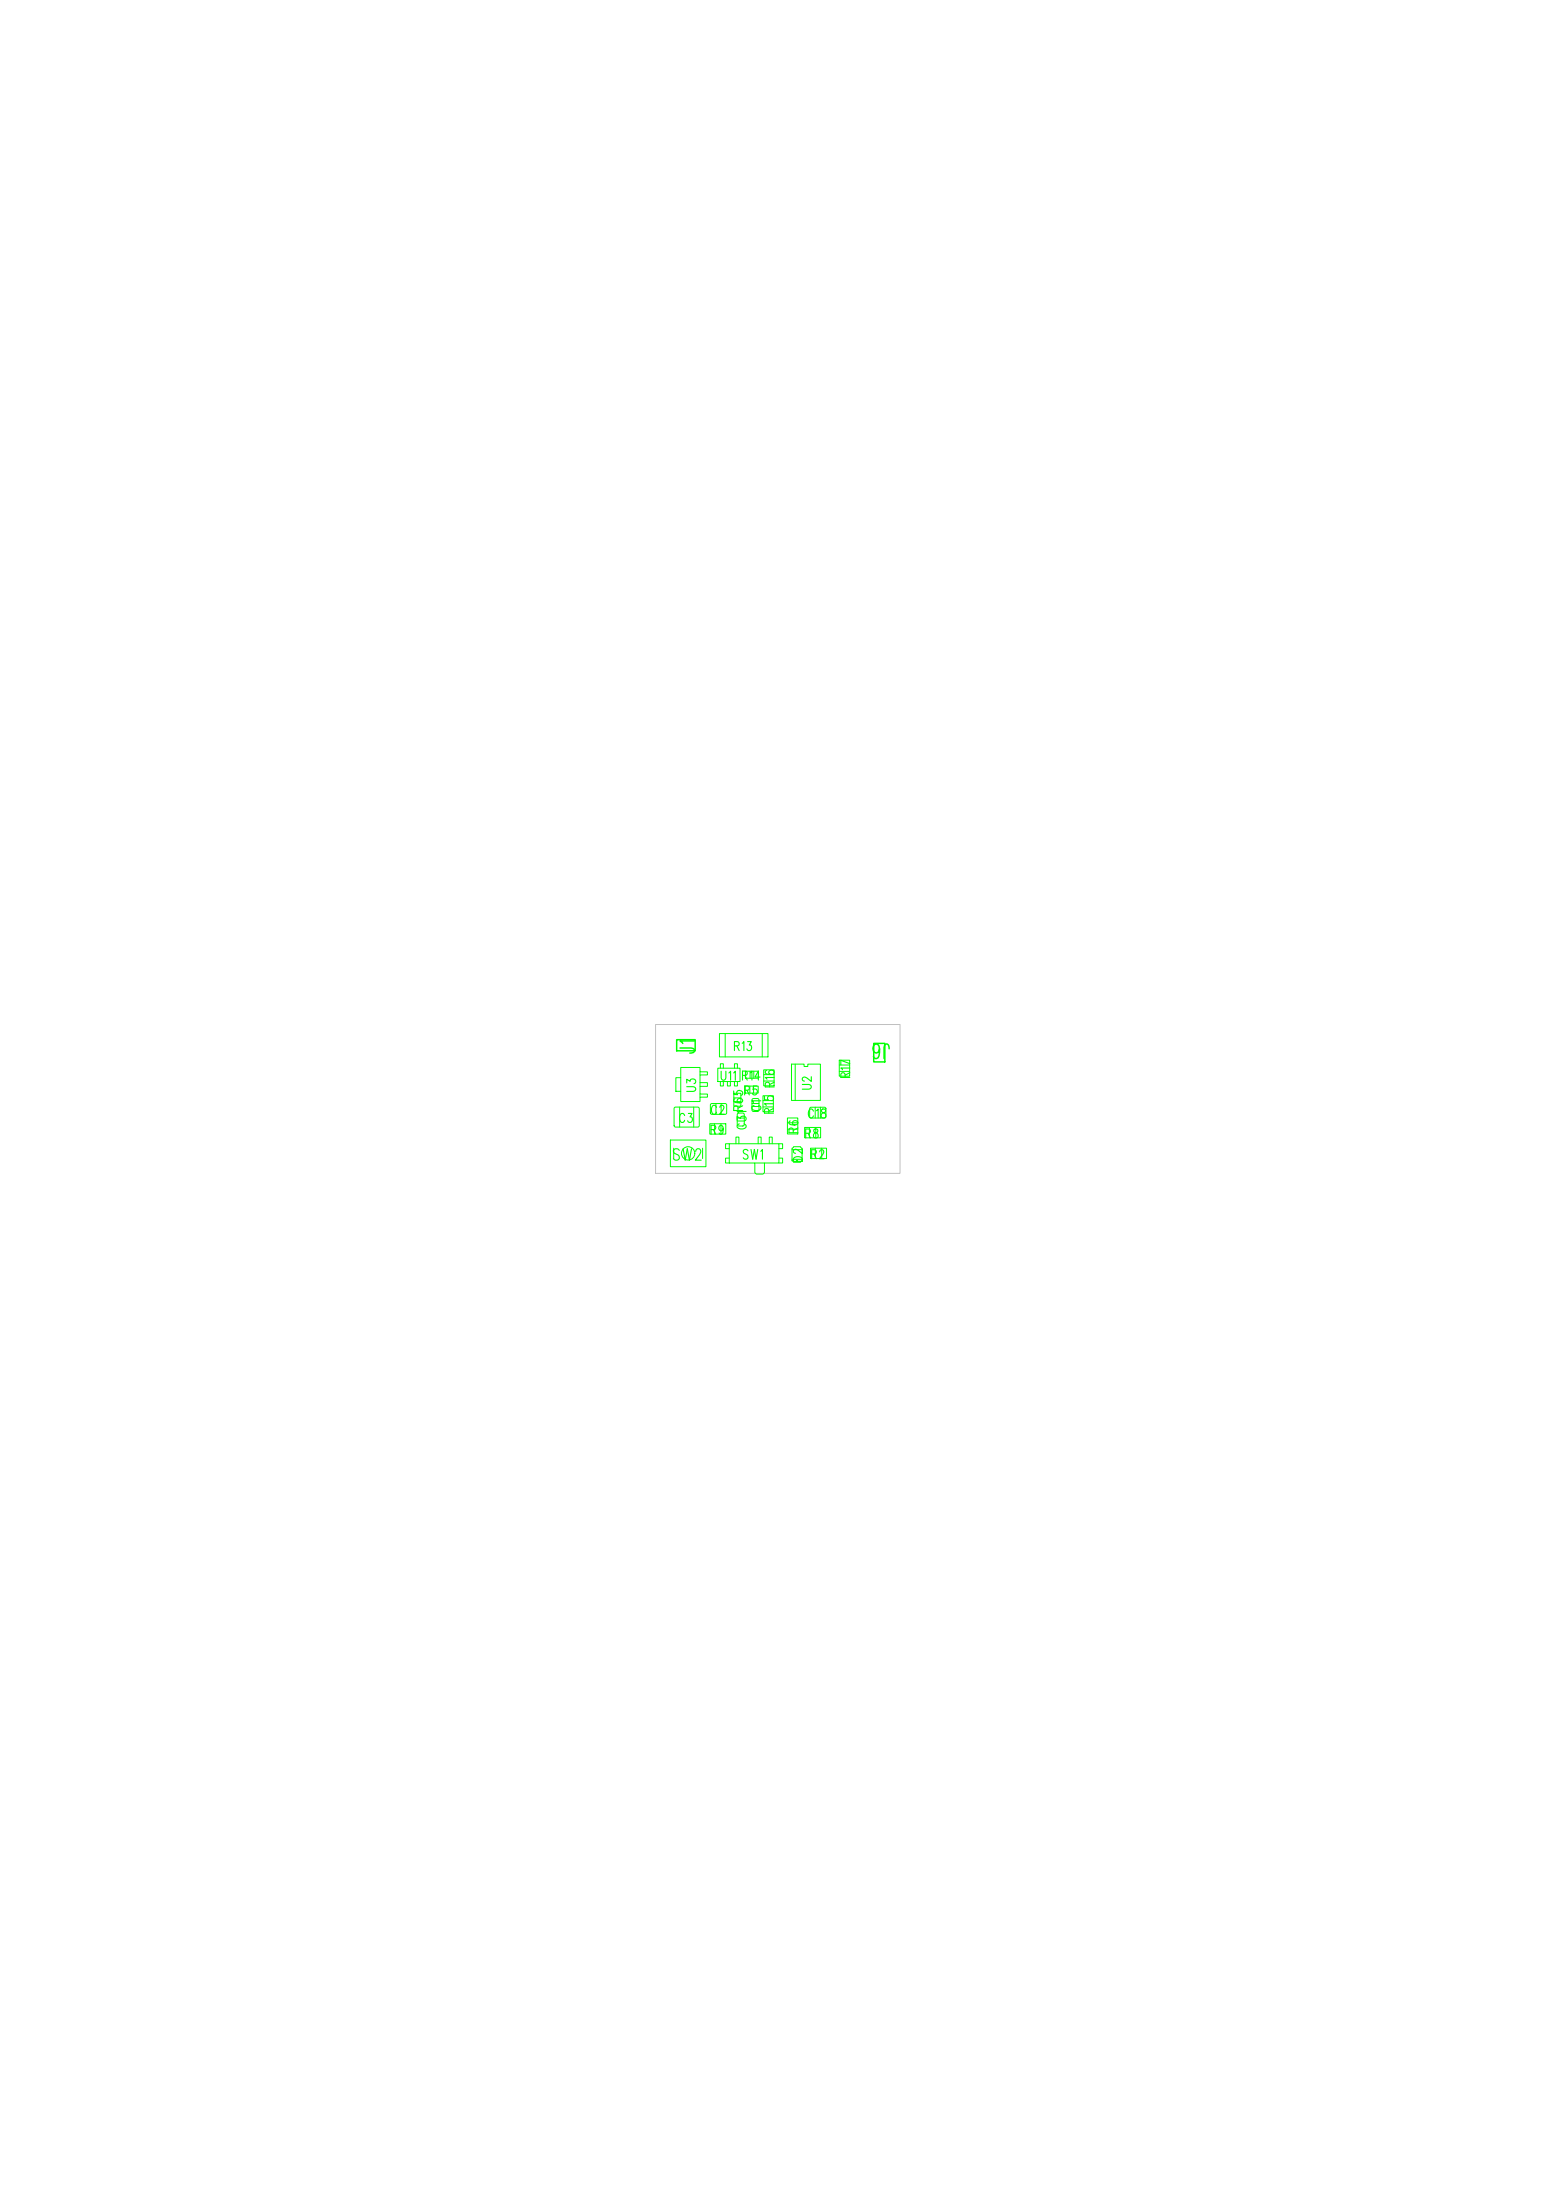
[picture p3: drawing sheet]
<svg xmlns="http://www.w3.org/2000/svg" width="210mm" height="297mm" viewBox="0 0 210 297" stroke-linecap="round" stroke-linejoin="round" font-family="sans-serif">
<path d="M88.5 138.3h33v20.1h-33z" fill="none" stroke="#c0c0c0" stroke-width=".13"/>
<g fill="none" stroke="#0f0" stroke-width=".13">
<path d="M97.1 139.6h6.6v3.1h-6.6zM90.5 153.9h4.8v3.6h-4.8zM90.9 155v1.4M91.9 144.1h2.6v.6h1v.4h-1v1.1h1v.5h-1v1h1v.4h-1v.6h-2.6v-1.4h-.7v-1.8h.7zM91.9 145.5v1.8M94.5 144.7v.4M94.5 147.7v.4M94.8 155v1.4M96.6 149v1.5M96.9 144.2h3v1.8h-3zM97.2 144.2v-.6h.4v.6M97.2 146v.6h.4v-.6"/>
<path d="M98.2 146v.6h.4v-.6M98.4 156.4h-.5v.6h.5M98.4 154.4h-.5v.7h.5M98.4 154.4h6.7v2.6h-1.9v1.3l-.2 .2h-.9l-.2-.2v-1.3h-3.5zM99.1 144.2v-.6h.4v.6M99.1 146v.6h.4v-.6M99.3 154.4v-.9h.4v.9M100.6 146.6h1.7v1h-1.7zM101.7 146.6v1M102.3 154.4v-.9h.4v.9M103.8 154.4v-.9h.4v.9M105.1 154.4h.5v.7h-.5"/>
<path d="M105.1 156.4h.5v.6h-.5M108.6 152.2h2.2v1.4h-2.2zM109.3 149.6h2.1v1.3h-2.1zM109.4 155h2.2v1.4h-2.2zM110.1 152.2v1.4M110.7 149.5v1.5M110.9 155v1.4"/>
<circle cx="107.6" cy="156.7" r=".02"/>
<circle cx="107.6" cy="156.7" r=".05"/>
<circle cx="107.6" cy="156.7" r=".07"/>
</g>
<path d="M91.7 155.3a.4 .4 0 0 0-.5-.2 .4 .4 0 0 0-.2 .5l.5 .3a.39 .39 0 0 1 .2 .5 .39 .39 0 0 1-.5 .2l-.3-.2M96.7 149.5a.35 .35 0 0 0-.4-.3 .35 .35 0 0 0-.3 .5v.3a.35 .35 0 0 0 .3 .4 .35 .35 0 0 0 .4-.2M102.2 146.6h-.5v.5a.36 .36 0 0 1 .5 0 .36 .36 0 0 1 0 .6 .31 .31 0 0 1-.4 .1 .31 .31 0 0 1-.2-.2M109.9 152.5v.3a.48 .48 0 0 1 .5 .3 .48 .48 0 0 1-.1 .5 .38 .38 0 0 1-.5-.3 .38 .38 0 0 1 .5-.4v-.1a.25 .25 0 0 0-.1-.4zM110.7 155.5l.1-.3h.2l.2 .3-.1 .4-.5 .5h.6M110.9 149.8v.3a.48 .48 0 0 1 .5 .3 .48 .48 0 0 1 0 .5 .38 .38 0 0 1-.6-.3 .38 .38 0 0 1 .5-.4l.1-.1a.25 .25 0 0 0-.1-.4z" fill="none" stroke="#0f0" stroke-width=".15"/>
<text font-size="5.5" fill="#0f0" x="104.8" y="148.1">U2</text>
<g font-size="3.3" fill="#0f0">
<text x="99.7" y="143" transform="rotate(-90 99.7 143)">R13x2</text>
<text x="103.4" y="143" transform="rotate(-90 103.4 143)">R13x1</text>
<text x="102.8" y="146.7">R16</text>
<text x="102.7" y="150.2">R15</text>
</g>
<text font-size="3.2" fill="#0f0" x="90.3" y="152">C3</text>
<g font-size="3" fill="#0f0">
<text x="93.8" y="142.2" transform="rotate(-90 93.8 142.2)">J1</text>
<text x="120" y="141" transform="rotate(180 120 141)">J6</text>
</g>
<text font-size="2.5" fill="#0f0" x="90.8" y="156.7">SW2</text>
<g font-size="2" fill="#0f0">
<text x="94" y="147.4" transform="rotate(-90 94 147.4)">U3</text>
<text x="98.7" y="147" transform="rotate(-90 98.7 147)">R65</text>
<text x="91.7" y="151.6">C3</text>
<text x="95.2" y="153.1">R9</text>
<text x="96" y="150.5">C2</text>
<text x="102.8" y="150" transform="rotate(-90 102.8 150)">C1</text>
<text x="107.8" y="153" transform="rotate(-90 107.8 153)">R6</text>
<text x="100.3" y="156.5">SW1</text>
<text x="108.4" y="156.9" transform="rotate(-90 108.4 156.9)">D2</text>
</g>
<text font-size="1.7" fill="#0f0" x="114.6" y="145.7" transform="rotate(-90 114.6 145.7)">R17x2 R17x1</text>
<text font-size="1.5" fill="#0f0" x="100.3" y="145.6">R14</text>
<text font-size="1.4" fill="#0f0" x="110" y="151.2" transform="rotate(-90 110 151.2)">C18x2</text>
<g font-size="1.2" fill="#0f0">
<text x="100" y="149.6" transform="rotate(-90 100 149.6)">R65x2 R65x1</text>
<text x="96.4" y="153.3" transform="rotate(-90 96.4 153.3)">R9x2</text>
<text x="100.4" y="152.3" transform="rotate(-90 100.4 152.3)">C31x1 C31x2</text>
<text x="109.2" y="153.8" transform="rotate(-90 109.2 153.8)">R8x2</text>
<text x="110" y="156.6" transform="rotate(-90 110 156.6)">R2x1</text>
</g>
<g font-size=".9" fill="#0f0">
<text x="101.1" y="147.7" transform="rotate(-90 101.1 147.7)">R5x1</text>
<text x="101.2" y="145.7" transform="rotate(-90 101.2 145.7)">R14x1</text>
<text x="102.5" y="145.7" transform="rotate(-90 102.5 145.7)">R14x2</text>
</g>
</svg>
